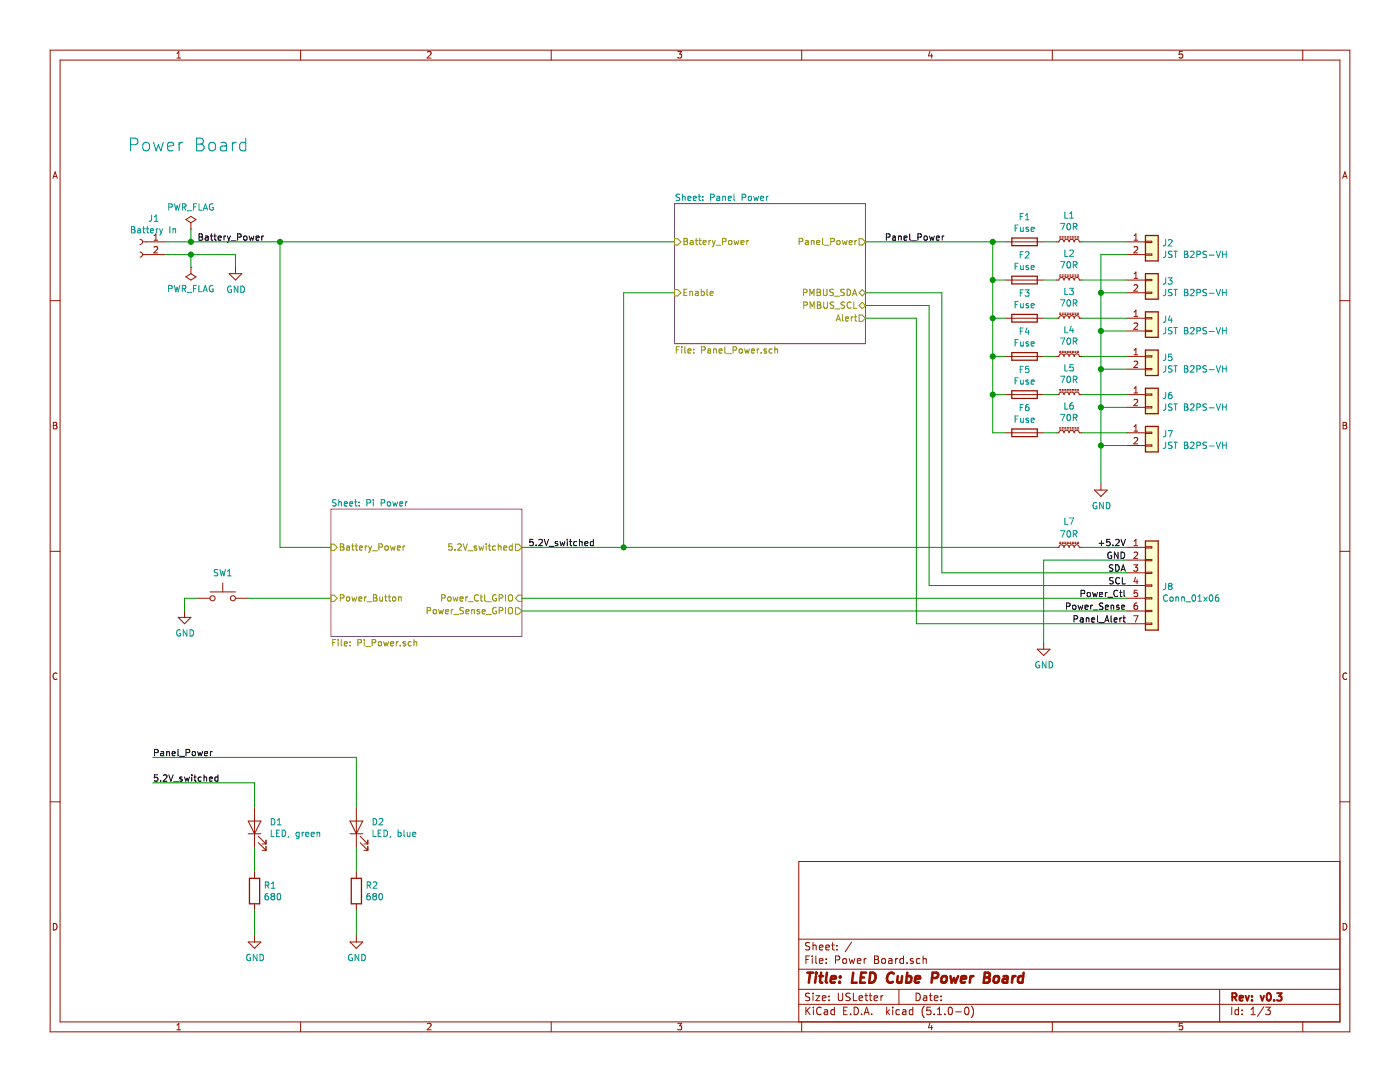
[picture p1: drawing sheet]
EESchema Schematic File Version 4
LIBS:Power Board-cache
EELAYER 29 0
EELAYER END
$Descr USLetter 11000 8500
encoding utf-8
Sheet 1 3
Title "LED Cube Power Board"
Date ""
Rev "v0.3"
Comp ""
Comment1 ""
Comment2 ""
Comment3 ""
Comment4 ""
$EndDescr
$Comp
L Connector:Conn_01x02_Female J1
U 1 1
P 1100 1900
F 0 "J1" H 992 2085 50  0000 C CNN
F 1 "Battery In" H 992 1994 50  0000 C CNN
F 2 "~" H 1100 1900 50  0001 C CNN
F 3 "https://www.molex.com/pdm_docs/sd/436500205_sd.pdf" H 1100 1900 50  0001 C CNN
F 4 "WM17581-ND" H -650 -850 50  0001 C CNN "Digikey No."
F 5 "Molex" H -650 -850 50  0001 C CNN "Manufacturer"
F 6 "43650-0205" H -650 -850 50  0001 C CNN "Part No."
	1    1100 1900
	-1   0    0    -1  
$EndComp
$Comp
L power:PWR_FLAG #FLG01
U 1 1
P 1500 1800
F 0 "#FLG01" H 1500 1875 50  0001 C CNN
F 1 "PWR_FLAG" H 1500 1973 50  0000 C CNN
F 2 "" H 1500 1800 50  0001 C CNN
F 3 "~" H 1500 1800 50  0001 C CNN
	1    1500 1800
	1    0    0    -1  
$EndComp
$Comp
L power:PWR_FLAG #FLG02
U 1 1
P 1500 2100
F 0 "#FLG02" H 1500 2175 50  0001 C CNN
F 1 "PWR_FLAG" H 1500 2273 50  0000 C CNN
F 2 "" H 1500 2100 50  0001 C CNN
F 3 "~" H 1500 2100 50  0001 C CNN
	1    1500 2100
	-1   0    0    1   
$EndComp
Wire Wire Line
	1300 2000 1500 2000
Wire Wire Line
	1500 2000 1500 2100
Wire Wire Line
	1300 1900 1500 1900
Wire Wire Line
	1500 1900 1500 1800
Wire Wire Line
	1500 2000 1850 2000
Wire Wire Line
	1850 2000 1850 2100
Connection ~ 1500 2000
$Comp
L power:GND #PWR02
U 1 1
P 1850 2100
F 0 "#PWR02" H 1850 1850 50  0001 C CNN
F 1 "GND" H 1855 1927 50  0000 C CNN
F 2 "" H 1850 2100 50  0001 C CNN
F 3 "" H 1850 2100 50  0001 C CNN
	1    1850 2100
	1    0    0    -1  
$EndComp
Wire Wire Line
	2200 1900 2200 4300
Connection ~ 1500 1900
$Comp
L Switch:SW_Push SW1
U 1 1
P 1750 4700
AR Path="/5C990069" Ref="SW1"  Part="1" 
AR Path="/5C958DBD/5C990069" Ref="SW?"  Part="1" 
F 0 "SW1" H 1750 4900 50  0000 C CNN
F 1 "SW_Push" H 1750 4894 50  0001 C CNN
F 2 "" H 1750 4900 50  0001 C CNN
F 3 "~" H 1750 4900 50  0001 C CNN
F 4 "CKN10053-ND" H -2000 350 50  0001 C CNN "Digikey No."
F 5 "C&K" H -2000 350 50  0001 C CNN "Manufacturer"
F 6 "PTS645VK39-2 LFS" H -2000 350 50  0001 C CNN "Part No."
	1    1750 4700
	1    0    0    -1  
$EndComp
$Comp
L power:GND #PWR01
U 1 1
P 1450 4800
F 0 "#PWR01" H 1450 4550 50  0001 C CNN
F 1 "GND" H 1455 4627 50  0000 C CNN
F 2 "" H 1450 4800 50  0001 C CNN
F 3 "" H 1450 4800 50  0001 C CNN
	1    1450 4800
	1    0    0    -1  
$EndComp
Wire Wire Line
	1550 4700 1450 4700
Wire Wire Line
	1450 4700 1450 4800
$Comp
L Connector_Generic:Conn_01x07 J8
U 1 1
P 9050 4600
F 0 "J8" H 9130 4592 50  0000 L CNN
F 1 "Conn_01x06" H 9130 4501 50  0000 L CNN
F 2 "" H 9050 4600 50  0001 C CNN
F 3 "~" H 9050 4600 50  0001 C CNN
F 4 "WM4904-ND" H -750 350 50  0001 C CNN "Digikey No."
F 5 "Molex" H -750 350 50  0001 C CNN "Manufacturer"
F 6 "70553-0005" H -750 350 50  0001 C CNN "Part No."
	1    9050 4600
	1    0    0    -1  
$EndComp
Wire Wire Line
	8850 4300 8500 4300
Wire Wire Line
	8850 4400 8200 4400
Wire Wire Line
	8200 4400 8200 5050
$Comp
L power:GND #PWR05
U 1 1
P 8200 5050
F 0 "#PWR05" H 8200 4800 50  0001 C CNN
F 1 "GND" H 8205 4877 50  0000 C CNN
F 2 "" H 8200 5050 50  0001 C CNN
F 3 "" H 8200 5050 50  0001 C CNN
	1    8200 5050
	1    0    0    -1  
$EndComp
Wire Wire Line
	2600 4300 2200 4300
Wire Wire Line
	1950 4700 2600 4700
$Sheet
S 2600 4000 1500 1000
U 5C958DBD
F0 "Pi Power" 50
F1 "Pi_Power.sch" 50
F2 "Power_Ctl_GPIO" I R 4100 4700 50 
F3 "Power_Sense_GPIO" O R 4100 4800 50 
F4 "Power_Button" I L 2600 4700 50 
F5 "5.2V_switched" O R 4100 4300 50 
F6 "Battery_Power" I L 2600 4300 50 
$EndSheet
Wire Wire Line
	4900 4300 4900 2300
$Comp
L Device:L_Core_Ferrite_Small L?
U 1 1
P 8400 4300
AR Path="/5C958DBD/5CC268DC" Ref="L?"  Part="1" 
AR Path="/5CC268DC" Ref="L7"  Part="1" 
F 0 "L7" V 8600 4300 50  0000 C CNN
F 1 "70R" V 8500 4300 50  0000 C CNN
F 2 "Inductor_SMD:L_0603_1608Metric" H 8400 4300 50  0001 C CNN
F 3 "~" H 8400 4300 50  0001 C CNN
F 4 "Murata" H 1150 1350 50  0001 C CNN "Manufacturer"
F 5 " BLM18SG700TN1D " H 1150 1350 50  0001 C CNN "Part No."
F 6 "490-5224-1-ND" H 400 0   50  0001 C CNN "Digikey No."
	1    8400 4300
	0    -1   -1   0   
$EndComp
Text Label 8850 4300 2    50   ~ 0
+5.2V
Text Label 8850 4400 2    50   ~ 0
GND
Text Label 8850 4500 2    50   ~ 0
SDA
Text Label 8850 4600 2    50   ~ 0
SCL
Text Label 8850 4700 2    50   ~ 0
Power_Ctl
Text Label 8850 4800 2    50   ~ 0
Power_Sense
Wire Wire Line
	2000 6350 2000 6150
Wire Wire Line
	2000 6650 2000 6850
Wire Wire Line
	2000 7150 2000 7350
$Comp
L power:GND #PWR?
U 1 1
P 2000 7350
AR Path="/5C958DBD/5CC4DF21" Ref="#PWR?"  Part="1" 
AR Path="/5CC4DF21" Ref="#PWR03"  Part="1" 
F 0 "#PWR03" H 2000 7100 50  0001 C CNN
F 1 "GND" H 2005 7177 50  0000 C CNN
F 2 "" H 2000 7350 50  0001 C CNN
F 3 "" H 2000 7350 50  0001 C CNN
	1    2000 7350
	1    0    0    -1  
$EndComp
$Comp
L Device:R R?
U 1 1
P 2000 7000
AR Path="/5C958DBD/5CC4DF29" Ref="R?"  Part="1" 
AR Path="/5CC4DF29" Ref="R1"  Part="1" 
F 0 "R1" H 2070 7046 50  0000 L CNN
F 1 "680" H 2070 6955 50  0000 L CNN
F 2 "Resistor_SMD:R_0603_1608Metric_Pad1.05x0.95mm_HandSolder" V 1930 7000 50  0001 C CNN
F 3 "~" H 2000 7000 50  0001 C CNN
F 4 "Yageo" H -5400 3200 50  0001 C CNN "Manufacturer"
F 5 "RC0603JR-07680R" H -5400 3200 50  0001 C CNN "Part No."
F 6 "-" H 0   0   50  0001 C CNN "Digikey No."
	1    2000 7000
	1    0    0    -1  
$EndComp
$Comp
L Device:LED D?
U 1 1
P 2000 6500
AR Path="/5C958DBD/5CC4DF31" Ref="D?"  Part="1" 
AR Path="/5CC4DF31" Ref="D1"  Part="1" 
F 0 "D1" V 2039 6383 50  0000 R CNN
F 1 "LED, green" V 1948 6383 50  0000 R CNN
F 2 "LED_SMD:LED_0603_1608Metric" H 2000 6500 50  0001 C CNN
F 3 "~" H 2000 6500 50  0001 C CNN
F 4 "Osram" H -5400 3200 50  0001 C CNN "Manufacturer"
F 5 "LG Q971-KN-1" H -5400 3200 50  0001 C CNN "Part No."
F 6 "-" H 0   0   50  0001 C CNN "Digikey No."
	1    2000 6500
	0    -1   -1   0   
$EndComp
Text Label 4150 4300 0    50   ~ 0
5.2V_switched
Text Label 1550 1900 0    50   ~ 0
Battery_Power
Wire Wire Line
	2800 6350 2800 5950
Wire Wire Line
	2800 6650 2800 6850
Wire Wire Line
	2800 7150 2800 7350
$Comp
L power:GND #PWR?
U 1 1
P 2800 7350
AR Path="/5C958DBD/5C9C846C" Ref="#PWR?"  Part="1" 
AR Path="/5C9C846C" Ref="#PWR04"  Part="1" 
F 0 "#PWR04" H 2800 7100 50  0001 C CNN
F 1 "GND" H 2805 7177 50  0000 C CNN
F 2 "" H 2800 7350 50  0001 C CNN
F 3 "" H 2800 7350 50  0001 C CNN
	1    2800 7350
	1    0    0    -1  
$EndComp
$Comp
L Device:R R?
U 1 1
P 2800 7000
AR Path="/5C958DBD/5C9C8474" Ref="R?"  Part="1" 
AR Path="/5C9C8474" Ref="R2"  Part="1" 
F 0 "R2" H 2870 7046 50  0000 L CNN
F 1 "680" H 2870 6955 50  0000 L CNN
F 2 "Resistor_SMD:R_0603_1608Metric_Pad1.05x0.95mm_HandSolder" V 2730 7000 50  0001 C CNN
F 3 "~" H 2800 7000 50  0001 C CNN
F 4 "Yageo" H -4600 3200 50  0001 C CNN "Manufacturer"
F 5 "RC0603JR-07680R" H -4600 3200 50  0001 C CNN "Part No."
F 6 "-" H 0   0   50  0001 C CNN "Digikey No."
	1    2800 7000
	1    0    0    -1  
$EndComp
$Comp
L Device:LED D?
U 1 1
P 2800 6500
AR Path="/5C958DBD/5C9C847C" Ref="D?"  Part="1" 
AR Path="/5C9C847C" Ref="D2"  Part="1" 
F 0 "D2" V 2839 6383 50  0000 R CNN
F 1 "LED, blue" V 2748 6383 50  0000 R CNN
F 2 "LED_SMD:LED_0603_1608Metric" H 2800 6500 50  0001 C CNN
F 3 "~" H 2800 6500 50  0001 C CNN
F 4 "Osram" H -4600 3200 50  0001 C CNN "Manufacturer"
F 5 "LB Q39G-L2N2-35-1" H -4600 3200 50  0001 C CNN "Part No."
F 6 "-" H 0   0   50  0001 C CNN "Digikey No."
	1    2800 6500
	0    -1   -1   0   
$EndComp
Wire Wire Line
	1200 6150 2000 6150
Wire Wire Line
	2800 5950 1200 5950
Text Label 1200 5950 0    50   ~ 0
Panel_Power
Text Label 1200 6150 0    50   ~ 0
5.2V_switched
$Comp
L Connector_Generic:Conn_01x02 J2
U 1 1
P 9050 1900
F 0 "J2" H 9130 1892 50  0000 L CNN
F 1 "JST B2PS-VH" H 9130 1801 50  0000 L CNN
F 2 "Connector_JST:JST_VH_B2PS-VH_1x02_P3.96mm_Horizontal" H 9050 1900 50  0001 C CNN
F 3 "~" H 9050 1900 50  0001 C CNN
F 4 "455-1648-ND" H -50 450 50  0001 C CNN "Digikey No."
F 5 "JST" H -50 450 50  0001 C CNN "Manufacturer"
F 6 "B2PS-VH(LF)(SN)" H -50 450 50  0001 C CNN "Part No."
	1    9050 1900
	1    0    0    -1  
$EndComp
$Comp
L Connector_Generic:Conn_01x02 J3
U 1 1
P 9050 2200
F 0 "J3" H 9130 2192 50  0000 L CNN
F 1 "JST B2PS-VH" H 9130 2101 50  0000 L CNN
F 2 "Connector_JST:JST_VH_B2PS-VH_1x02_P3.96mm_Horizontal" H 9050 2200 50  0001 C CNN
F 3 "~" H 9050 2200 50  0001 C CNN
F 4 "455-1648-ND" H -50 750 50  0001 C CNN "Digikey No."
F 5 "JST" H -50 750 50  0001 C CNN "Manufacturer"
F 6 "B2PS-VH(LF)(SN)" H -50 750 50  0001 C CNN "Part No."
	1    9050 2200
	1    0    0    -1  
$EndComp
$Comp
L Connector_Generic:Conn_01x02 J4
U 1 1
P 9050 2500
F 0 "J4" H 9130 2492 50  0000 L CNN
F 1 "JST B2PS-VH" H 9130 2401 50  0000 L CNN
F 2 "Connector_JST:JST_VH_B2PS-VH_1x02_P3.96mm_Horizontal" H 9050 2500 50  0001 C CNN
F 3 "~" H 9050 2500 50  0001 C CNN
F 4 "455-1648-ND" H -50 1050 50  0001 C CNN "Digikey No."
F 5 "JST" H -50 1050 50  0001 C CNN "Manufacturer"
F 6 "B2PS-VH(LF)(SN)" H -50 1050 50  0001 C CNN "Part No."
	1    9050 2500
	1    0    0    -1  
$EndComp
$Comp
L Connector_Generic:Conn_01x02 J5
U 1 1
P 9050 2800
F 0 "J5" H 9130 2792 50  0000 L CNN
F 1 "JST B2PS-VH" H 9130 2701 50  0000 L CNN
F 2 "Connector_JST:JST_VH_B2PS-VH_1x02_P3.96mm_Horizontal" H 9050 2800 50  0001 C CNN
F 3 "~" H 9050 2800 50  0001 C CNN
F 4 "455-1648-ND" H -50 1350 50  0001 C CNN "Digikey No."
F 5 "JST" H -50 1350 50  0001 C CNN "Manufacturer"
F 6 "B2PS-VH(LF)(SN)" H -50 1350 50  0001 C CNN "Part No."
	1    9050 2800
	1    0    0    -1  
$EndComp
$Comp
L Connector_Generic:Conn_01x02 J6
U 1 1
P 9050 3100
F 0 "J6" H 9130 3092 50  0000 L CNN
F 1 "JST B2PS-VH" H 9130 3001 50  0000 L CNN
F 2 "Connector_JST:JST_VH_B2PS-VH_1x02_P3.96mm_Horizontal" H 9050 3100 50  0001 C CNN
F 3 "~" H 9050 3100 50  0001 C CNN
F 4 "455-1648-ND" H -50 1650 50  0001 C CNN "Digikey No."
F 5 "JST" H -50 1650 50  0001 C CNN "Manufacturer"
F 6 "B2PS-VH(LF)(SN)" H -50 1650 50  0001 C CNN "Part No."
	1    9050 3100
	1    0    0    -1  
$EndComp
$Comp
L Connector_Generic:Conn_01x02 J7
U 1 1
P 9050 3400
F 0 "J7" H 9130 3392 50  0000 L CNN
F 1 "JST B2PS-VH" H 9130 3301 50  0000 L CNN
F 2 "Connector_JST:JST_VH_B2PS-VH_1x02_P3.96mm_Horizontal" H 9050 3400 50  0001 C CNN
F 3 "~" H 9050 3400 50  0001 C CNN
F 4 "455-1648-ND" H -50 1950 50  0001 C CNN "Digikey No."
F 5 "JST" H -50 1950 50  0001 C CNN "Manufacturer"
F 6 "B2PS-VH(LF)(SN)" H -50 1950 50  0001 C CNN "Part No."
	1    9050 3400
	1    0    0    -1  
$EndComp
Wire Wire Line
	8850 2000 8650 2000
Wire Wire Line
	8650 2000 8650 2300
Wire Wire Line
	8850 2300 8650 2300
Connection ~ 8650 2300
Wire Wire Line
	8650 2300 8650 2600
Wire Wire Line
	8850 2600 8650 2600
Connection ~ 8650 2600
Wire Wire Line
	8650 2600 8650 2900
Wire Wire Line
	8850 2900 8650 2900
Connection ~ 8650 2900
Wire Wire Line
	8650 2900 8650 3200
Wire Wire Line
	8850 3200 8650 3200
Connection ~ 8650 3200
Wire Wire Line
	8650 3200 8650 3500
Wire Wire Line
	8850 3500 8650 3500
Connection ~ 8650 3500
Wire Wire Line
	8650 3500 8650 3800
$Comp
L power:GND #PWR06
U 1 1
P 8650 3800
F 0 "#PWR06" H 8650 3550 50  0001 C CNN
F 1 "GND" H 8655 3627 50  0000 C CNN
F 2 "" H 8650 3800 50  0001 C CNN
F 3 "" H 8650 3800 50  0001 C CNN
	1    8650 3800
	1    0    0    -1  
$EndComp
Wire Wire Line
	8850 1900 8500 1900
Wire Wire Line
	8850 3400 8500 3400
$Comp
L Device:Fuse F1
U 1 1
P 8050 1900
F 0 "F1" V 7853 1900 50  0000 C CNN
F 1 "Fuse" V 7944 1900 50  0000 C CNN
F 2 "Fuse:Fuse_1206_3216Metric" V 7980 1900 50  0001 C CNN
F 3 "~" H 8050 1900 50  0001 C CNN
F 4 "F9967CT-ND" H -300 450 50  0001 C CNN "Digikey No."
F 5 "Littelfuse" H -300 450 50  0001 C CNN "Manufacturer"
F 6 "NANOSMD400LR-C-2" H -300 450 50  0001 C CNN "Part No."
	1    8050 1900
	0    1    1    0   
$EndComp
$Comp
L Device:Fuse F2
U 1 1
P 8050 2200
F 0 "F2" V 7853 2200 50  0000 C CNN
F 1 "Fuse" V 7944 2200 50  0000 C CNN
F 2 "Fuse:Fuse_1206_3216Metric" V 7980 2200 50  0001 C CNN
F 3 "~" H 8050 2200 50  0001 C CNN
F 4 "F9967CT-ND" H -300 750 50  0001 C CNN "Digikey No."
F 5 "Littelfuse" H -300 750 50  0001 C CNN "Manufacturer"
F 6 "NANOSMD400LR-C-2" H -300 750 50  0001 C CNN "Part No."
	1    8050 2200
	0    1    1    0   
$EndComp
$Comp
L Device:Fuse F3
U 1 1
P 8050 2500
F 0 "F3" V 7853 2500 50  0000 C CNN
F 1 "Fuse" V 7944 2500 50  0000 C CNN
F 2 "Fuse:Fuse_1206_3216Metric" V 7980 2500 50  0001 C CNN
F 3 "~" H 8050 2500 50  0001 C CNN
F 4 "F9967CT-ND" H -300 1050 50  0001 C CNN "Digikey No."
F 5 "Littelfuse" H -300 1050 50  0001 C CNN "Manufacturer"
F 6 "NANOSMD400LR-C-2" H -300 1050 50  0001 C CNN "Part No."
	1    8050 2500
	0    1    1    0   
$EndComp
$Comp
L Device:Fuse F4
U 1 1
P 8050 2800
F 0 "F4" V 7853 2800 50  0000 C CNN
F 1 "Fuse" V 7944 2800 50  0000 C CNN
F 2 "Fuse:Fuse_1206_3216Metric" V 7980 2800 50  0001 C CNN
F 3 "~" H 8050 2800 50  0001 C CNN
F 4 "F9967CT-ND" H -300 1350 50  0001 C CNN "Digikey No."
F 5 "Littelfuse" H -300 1350 50  0001 C CNN "Manufacturer"
F 6 "NANOSMD400LR-C-2" H -300 1350 50  0001 C CNN "Part No."
	1    8050 2800
	0    1    1    0   
$EndComp
$Comp
L Device:Fuse F5
U 1 1
P 8050 3100
F 0 "F5" V 7853 3100 50  0000 C CNN
F 1 "Fuse" V 7944 3100 50  0000 C CNN
F 2 "Fuse:Fuse_1206_3216Metric" V 7980 3100 50  0001 C CNN
F 3 "~" H 8050 3100 50  0001 C CNN
F 4 "F9967CT-ND" H -300 1650 50  0001 C CNN "Digikey No."
F 5 "Littelfuse" H -300 1650 50  0001 C CNN "Manufacturer"
F 6 "NANOSMD400LR-C-2" H -300 1650 50  0001 C CNN "Part No."
	1    8050 3100
	0    1    1    0   
$EndComp
$Comp
L Device:Fuse F6
U 1 1
P 8050 3400
F 0 "F6" V 7853 3400 50  0000 C CNN
F 1 "Fuse" V 7944 3400 50  0000 C CNN
F 2 "Fuse:Fuse_1206_3216Metric" V 7980 3400 50  0001 C CNN
F 3 "~" H 8050 3400 50  0001 C CNN
F 4 "F9967CT-ND" H -300 1950 50  0001 C CNN "Digikey No."
F 5 "Littelfuse" H -300 1950 50  0001 C CNN "Manufacturer"
F 6 "NANOSMD400LR-C-2" H -300 1950 50  0001 C CNN "Part No."
	1    8050 3400
	0    1    1    0   
$EndComp
Wire Wire Line
	7900 1900 7800 1900
Wire Wire Line
	7800 1900 7800 2200
Wire Wire Line
	7800 3400 7900 3400
Connection ~ 2200 1900
Wire Wire Line
	8850 3100 8500 3100
Wire Wire Line
	8200 2800 8300 2800
Wire Wire Line
	8850 2500 8500 2500
Wire Wire Line
	8850 2200 8500 2200
Wire Wire Line
	7900 2200 7800 2200
Connection ~ 7800 2200
Wire Wire Line
	7800 2200 7800 2500
Wire Wire Line
	7800 2500 7900 2500
Connection ~ 7800 2500
Wire Wire Line
	7800 2500 7800 2800
Wire Wire Line
	7900 2800 7800 2800
Connection ~ 7800 2800
Wire Wire Line
	7800 2800 7800 3100
Wire Wire Line
	7800 3100 7900 3100
Connection ~ 7800 3100
Wire Wire Line
	7800 3100 7800 3400
Connection ~ 4900 4300
Text Notes 1000 1200 0    100  ~ 0
Power Board
Text Label 8850 4900 2    50   ~ 0
Panel_Alert
Connection ~ 7800 1900
Wire Wire Line
	4900 4300 4100 4300
Wire Wire Line
	1500 1900 2200 1900
Wire Wire Line
	7200 4900 8850 4900
Wire Wire Line
	7200 2500 7200 4900
Wire Wire Line
	6800 2500 7200 2500
Wire Wire Line
	2200 1900 5300 1900
Text Label 6950 1900 0    50   ~ 0
Panel_Power
Wire Wire Line
	6800 1900 7800 1900
Wire Wire Line
	8300 4300 4900 4300
Wire Wire Line
	7300 2400 6800 2400
Wire Wire Line
	8850 4500 7400 4500
Wire Wire Line
	7300 4600 8850 4600
Wire Wire Line
	4100 4800 8850 4800
Wire Wire Line
	8850 4700 4100 4700
Wire Wire Line
	7300 4600 7300 2400
Wire Wire Line
	7400 2300 7400 4500
Wire Wire Line
	6800 2300 7400 2300
Wire Wire Line
	4900 2300 5300 2300
$Sheet
S 5300 1600 1500 1100
U 5C9A7F1E
F0 "Panel Power" 50
F1 "Panel_Power.sch" 50
F2 "Battery_Power" I L 5300 1900 50 
F3 "Enable" I L 5300 2300 50 
F4 "PMBUS_SCL" B R 6800 2400 50 
F5 "PMBUS_SDA" B R 6800 2300 50 
F6 "Panel_Power" O R 6800 1900 50 
F7 "Alert" O R 6800 2500 50 
$EndSheet
Wire Wire Line
	8300 1900 8200 1900
Wire Wire Line
	8300 2200 8200 2200
$Comp
L Device:L_Core_Ferrite_Small L1
U 1 1
P 8400 1900
F 0 "L1" V 8605 1900 50  0000 C CNN
F 1 "70R" V 8514 1900 50  0000 C CNN
F 2 "Inductor_SMD:L_0603_1608Metric" H 8400 1900 50  0001 C CNN
F 3 "~" H 8400 1900 50  0001 C CNN
F 4 "490-5224-1-ND" H 0   0   50  0001 C CNN "Digikey No."
F 5 "Murata" H 0   0   50  0001 C CNN "Manufacturer"
F 6 " BLM18SG700TN1D " H 0   0   50  0001 C CNN "Part No."
	1    8400 1900
	0    -1   -1   0   
$EndComp
$Comp
L Device:L_Core_Ferrite_Small L2
U 1 1
P 8400 2200
F 0 "L2" V 8605 2200 50  0000 C CNN
F 1 "70R" V 8514 2200 50  0000 C CNN
F 2 "Inductor_SMD:L_0603_1608Metric" H 8400 2200 50  0001 C CNN
F 3 "~" H 8400 2200 50  0001 C CNN
F 4 "490-5224-1-ND" H 0   0   50  0001 C CNN "Digikey No."
F 5 "Murata" H 0   0   50  0001 C CNN "Manufacturer"
F 6 " BLM18SG700TN1D " H 0   0   50  0001 C CNN "Part No."
	1    8400 2200
	0    -1   -1   0   
$EndComp
$Comp
L Device:L_Core_Ferrite_Small L3
U 1 1
P 8400 2500
F 0 "L3" V 8605 2500 50  0000 C CNN
F 1 "70R" V 8514 2500 50  0000 C CNN
F 2 "Inductor_SMD:L_0603_1608Metric" H 8400 2500 50  0001 C CNN
F 3 "~" H 8400 2500 50  0001 C CNN
F 4 "490-5224-1-ND" H 0   0   50  0001 C CNN "Digikey No."
F 5 "Murata" H 0   0   50  0001 C CNN "Manufacturer"
F 6 " BLM18SG700TN1D " H 0   0   50  0001 C CNN "Part No."
	1    8400 2500
	0    -1   -1   0   
$EndComp
Wire Wire Line
	8300 2500 8200 2500
$Comp
L Device:L_Core_Ferrite_Small L4
U 1 1
P 8400 2800
F 0 "L4" V 8605 2800 50  0000 C CNN
F 1 "70R" V 8514 2800 50  0000 C CNN
F 2 "Inductor_SMD:L_0603_1608Metric" H 8400 2800 50  0001 C CNN
F 3 "~" H 8400 2800 50  0001 C CNN
F 4 "490-5224-1-ND" H 0   0   50  0001 C CNN "Digikey No."
F 5 "Murata" H 0   0   50  0001 C CNN "Manufacturer"
F 6 " BLM18SG700TN1D " H 0   0   50  0001 C CNN "Part No."
	1    8400 2800
	0    -1   -1   0   
$EndComp
Wire Wire Line
	8500 2800 8850 2800
$Comp
L Device:L_Core_Ferrite_Small L5
U 1 1
P 8400 3100
F 0 "L5" V 8605 3100 50  0000 C CNN
F 1 "70R" V 8514 3100 50  0000 C CNN
F 2 "Inductor_SMD:L_0603_1608Metric" H 8400 3100 50  0001 C CNN
F 3 "~" H 8400 3100 50  0001 C CNN
F 4 "490-5224-1-ND" H 0   0   50  0001 C CNN "Digikey No."
F 5 "Murata" H 0   0   50  0001 C CNN "Manufacturer"
F 6 " BLM18SG700TN1D " H 0   0   50  0001 C CNN "Part No."
	1    8400 3100
	0    -1   -1   0   
$EndComp
Wire Wire Line
	8300 3100 8200 3100
$Comp
L Device:L_Core_Ferrite_Small L6
U 1 1
P 8400 3400
F 0 "L6" V 8605 3400 50  0000 C CNN
F 1 "70R" V 8514 3400 50  0000 C CNN
F 2 "Inductor_SMD:L_0603_1608Metric" H 8400 3400 50  0001 C CNN
F 3 "~" H 8400 3400 50  0001 C CNN
F 4 "490-5224-1-ND" H 0   0   50  0001 C CNN "Digikey No."
F 5 "Murata" H 0   0   50  0001 C CNN "Manufacturer"
F 6 " BLM18SG700TN1D " H 0   0   50  0001 C CNN "Part No."
	1    8400 3400
	0    -1   -1   0   
$EndComp
Wire Wire Line
	8300 3400 8200 3400
$EndSCHEMATC
